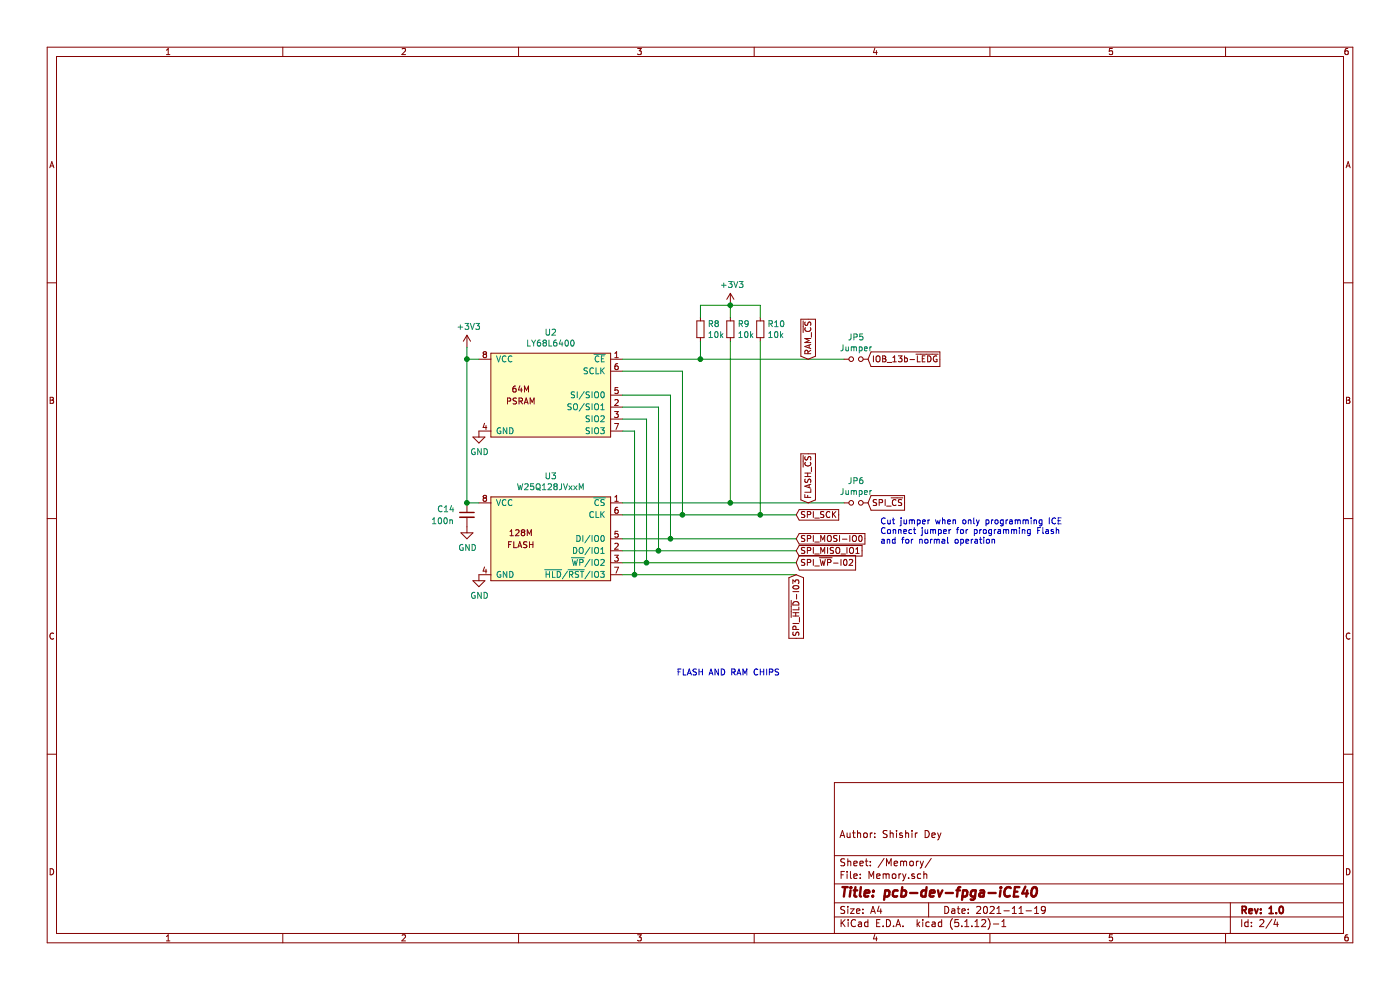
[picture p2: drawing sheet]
EESchema Schematic File Version 4
EELAYER 30 0
EELAYER END
$Descr A4 11693 8268
encoding utf-8
Sheet 2 4
Title "pcb-dev-fpga-iCE40"
Date "2021-11-19"
Rev "1.0"
Comp ""
Comment1 "Author: Shishir Dey"
Comment2 ""
Comment3 ""
Comment4 ""
$EndDescr
$Comp
L LY68L6400:LY68L6400 U2
U 1 1
P 4600 3300
F 0 "U2" H 4600 3825 50  0000 C CNN
F 1 "LY68L6400" H 4600 3734 50  0000 C CNN
F 2 "" H 4600 3300 50  0001 C CNN
F 3 "" H 4600 3300 50  0001 C CNN
	1    4600 3300
	1    0    0    -1  
$EndComp
$Comp
L W25Q128x:W25Q128JVxxM U3
U 1 1
P 4600 4400
F 0 "U3" H 4600 4825 50  0000 C CNN
F 1 "W25Q128JVxxM" H 4600 4734 50  0000 C CNN
F 2 "" H 4800 4400 50  0001 C CNN
F 3 "" H 4800 4400 50  0001 C CNN
	1    4600 4400
	1    0    0    -1  
$EndComp
$Comp
L power:+3V3 #PWR023
U 1 1
P 3900 2900
F 0 "#PWR023" H 3900 2750 50  0001 C CNN
F 1 "+3V3" H 3915 3073 50  0000 C CNN
F 2 "" H 3900 2900 50  0001 C CNN
F 3 "" H 3900 2900 50  0001 C CNN
	1    3900 2900
	1    0    0    -1  
$EndComp
Wire Wire Line
	3900 2900 3900 3000
Wire Wire Line
	3900 4200 4000 4200
Wire Wire Line
	4000 3000 3900 3000
Connection ~ 3900 3000
Wire Wire Line
	3900 3000 3900 4200
$Comp
L power:GND #PWR025
U 1 1
P 4000 3600
F 0 "#PWR025" H 4000 3350 50  0001 C CNN
F 1 "GND" H 4005 3427 50  0000 C CNN
F 2 "" H 4000 3600 50  0001 C CNN
F 3 "" H 4000 3600 50  0001 C CNN
	1    4000 3600
	1    0    0    -1  
$EndComp
$Comp
L power:GND #PWR026
U 1 1
P 4000 4800
F 0 "#PWR026" H 4000 4550 50  0001 C CNN
F 1 "GND" H 4005 4627 50  0000 C CNN
F 2 "" H 4000 4800 50  0001 C CNN
F 3 "" H 4000 4800 50  0001 C CNN
	1    4000 4800
	1    0    0    -1  
$EndComp
$Comp
L Device:C_Small C14
U 1 1
P 3900 4300
F 0 "C14" H 3650 4350 50  0000 L CNN
F 1 "100n" H 3600 4250 50  0000 L CNN
F 2 "" H 3900 4300 50  0001 C CNN
F 3 "~" H 3900 4300 50  0001 C CNN
	1    3900 4300
	1    0    0    -1  
$EndComp
Connection ~ 3900 4200
$Comp
L power:GND #PWR024
U 1 1
P 3900 4400
F 0 "#PWR024" H 3900 4150 50  0001 C CNN
F 1 "GND" H 3905 4227 50  0000 C CNN
F 2 "" H 3900 4400 50  0001 C CNN
F 3 "" H 3900 4400 50  0001 C CNN
	1    3900 4400
	1    0    0    -1  
$EndComp
Text GLabel 6650 4300 2    50   Input ~ 0
SPI_SCK
Text GLabel 6650 4500 2    50   Input ~ 0
SPI_MOSI-IO0
Text GLabel 6650 4600 2    50   Input ~ 0
SPI_MISO_IO1
Text GLabel 6650 4700 2    50   Input ~ 0
SPI_~WP~-I02
Text GLabel 6650 4800 3    50   Input ~ 0
SPI_~HLD~-I03
Wire Wire Line
	5200 4700 5400 4700
Wire Wire Line
	5200 3600 5300 3600
Wire Wire Line
	5300 3600 5300 4800
Wire Wire Line
	5300 4800 5200 4800
Wire Wire Line
	5200 3500 5400 3500
Wire Wire Line
	5400 3500 5400 4700
Wire Wire Line
	5200 3400 5500 3400
Wire Wire Line
	5500 3400 5500 4600
Wire Wire Line
	5500 4600 5200 4600
Wire Wire Line
	5200 3300 5600 3300
Wire Wire Line
	5600 4500 5200 4500
Wire Wire Line
	5200 3100 5700 3100
Wire Wire Line
	5700 3100 5700 4300
$Comp
L Device:Jumper_NO_Small JP5
U 1 1
P 7150 3000
F 0 "JP5" H 7150 3185 50  0000 C CNN
F 1 "Jumper" H 7150 3094 50  0000 C CNN
F 2 "" H 7150 3000 50  0001 C CNN
F 3 "~" H 7150 3000 50  0001 C CNN
	1    7150 3000
	1    0    0    -1  
$EndComp
$Comp
L Device:Jumper_NO_Small JP6
U 1 1
P 7150 4200
F 0 "JP6" H 7150 4385 50  0000 C CNN
F 1 "Jumper" H 7150 4294 50  0000 C CNN
F 2 "" H 7150 4200 50  0001 C CNN
F 3 "~" H 7150 4200 50  0001 C CNN
	1    7150 4200
	1    0    0    -1  
$EndComp
Text GLabel 7250 4200 2    50   Input ~ 0
SPI_~CS
Text GLabel 7250 3000 2    50   Input ~ 0
IOB_13b-~LEDG
Text GLabel 6750 3000 1    50   Input ~ 0
RAM_~CS
Text GLabel 6750 4200 1    50   Input ~ 0
FLASH_~CS
$Comp
L Device:R_Small R8
U 1 1
P 5850 2750
F 0 "R8" H 5909 2796 50  0000 L CNN
F 1 "10k" H 5909 2705 50  0000 L CNN
F 2 "" H 5850 2750 50  0001 C CNN
F 3 "~" H 5850 2750 50  0001 C CNN
	1    5850 2750
	1    0    0    -1  
$EndComp
$Comp
L Device:R_Small R9
U 1 1
P 6100 2750
F 0 "R9" H 6159 2796 50  0000 L CNN
F 1 "10k" H 6159 2705 50  0000 L CNN
F 2 "" H 6100 2750 50  0001 C CNN
F 3 "~" H 6100 2750 50  0001 C CNN
	1    6100 2750
	1    0    0    -1  
$EndComp
$Comp
L Device:R_Small R10
U 1 1
P 6350 2750
F 0 "R10" H 6409 2796 50  0000 L CNN
F 1 "10k" H 6409 2705 50  0000 L CNN
F 2 "" H 6350 2750 50  0001 C CNN
F 3 "~" H 6350 2750 50  0001 C CNN
	1    6350 2750
	1    0    0    -1  
$EndComp
$Comp
L power:+3V3 #PWR027
U 1 1
P 6100 2550
F 0 "#PWR027" H 6100 2400 50  0001 C CNN
F 1 "+3V3" H 6115 2723 50  0000 C CNN
F 2 "" H 6100 2550 50  0001 C CNN
F 3 "" H 6100 2550 50  0001 C CNN
	1    6100 2550
	1    0    0    -1  
$EndComp
Wire Wire Line
	5850 2550 5850 2650
Wire Wire Line
	6100 2550 6100 2650
Wire Wire Line
	5850 2550 6100 2550
Connection ~ 6100 2550
Wire Wire Line
	6100 2550 6350 2550
Wire Wire Line
	6350 2550 6350 2650
Wire Wire Line
	5200 3000 5850 3000
Wire Wire Line
	5200 4200 6100 4200
Wire Wire Line
	5700 4300 5200 4300
Wire Wire Line
	5600 3300 5600 4500
Wire Wire Line
	5300 4800 6650 4800
Connection ~ 5300 4800
Wire Wire Line
	5400 4700 6650 4700
Connection ~ 5400 4700
Wire Wire Line
	5500 4600 6650 4600
Connection ~ 5500 4600
Wire Wire Line
	5600 4500 6650 4500
Connection ~ 5600 4500
Connection ~ 5700 4300
Wire Wire Line
	5700 4300 6350 4300
Wire Wire Line
	5850 2850 5850 3000
Connection ~ 5850 3000
Wire Wire Line
	5850 3000 7050 3000
Wire Wire Line
	6100 2850 6100 4200
Connection ~ 6100 4200
Wire Wire Line
	6100 4200 7050 4200
Wire Wire Line
	6350 2850 6350 4300
Connection ~ 6350 4300
Wire Wire Line
	6350 4300 6650 4300
Text Notes 7350 4550 0    50   ~ 0
Cut jumper when only programming ICE\nConnect jumper for programming Flash\nand for normal operation
Text Notes 5650 5650 0    50   ~ 0
FLASH AND RAM CHIPS
$EndSCHEMATC
